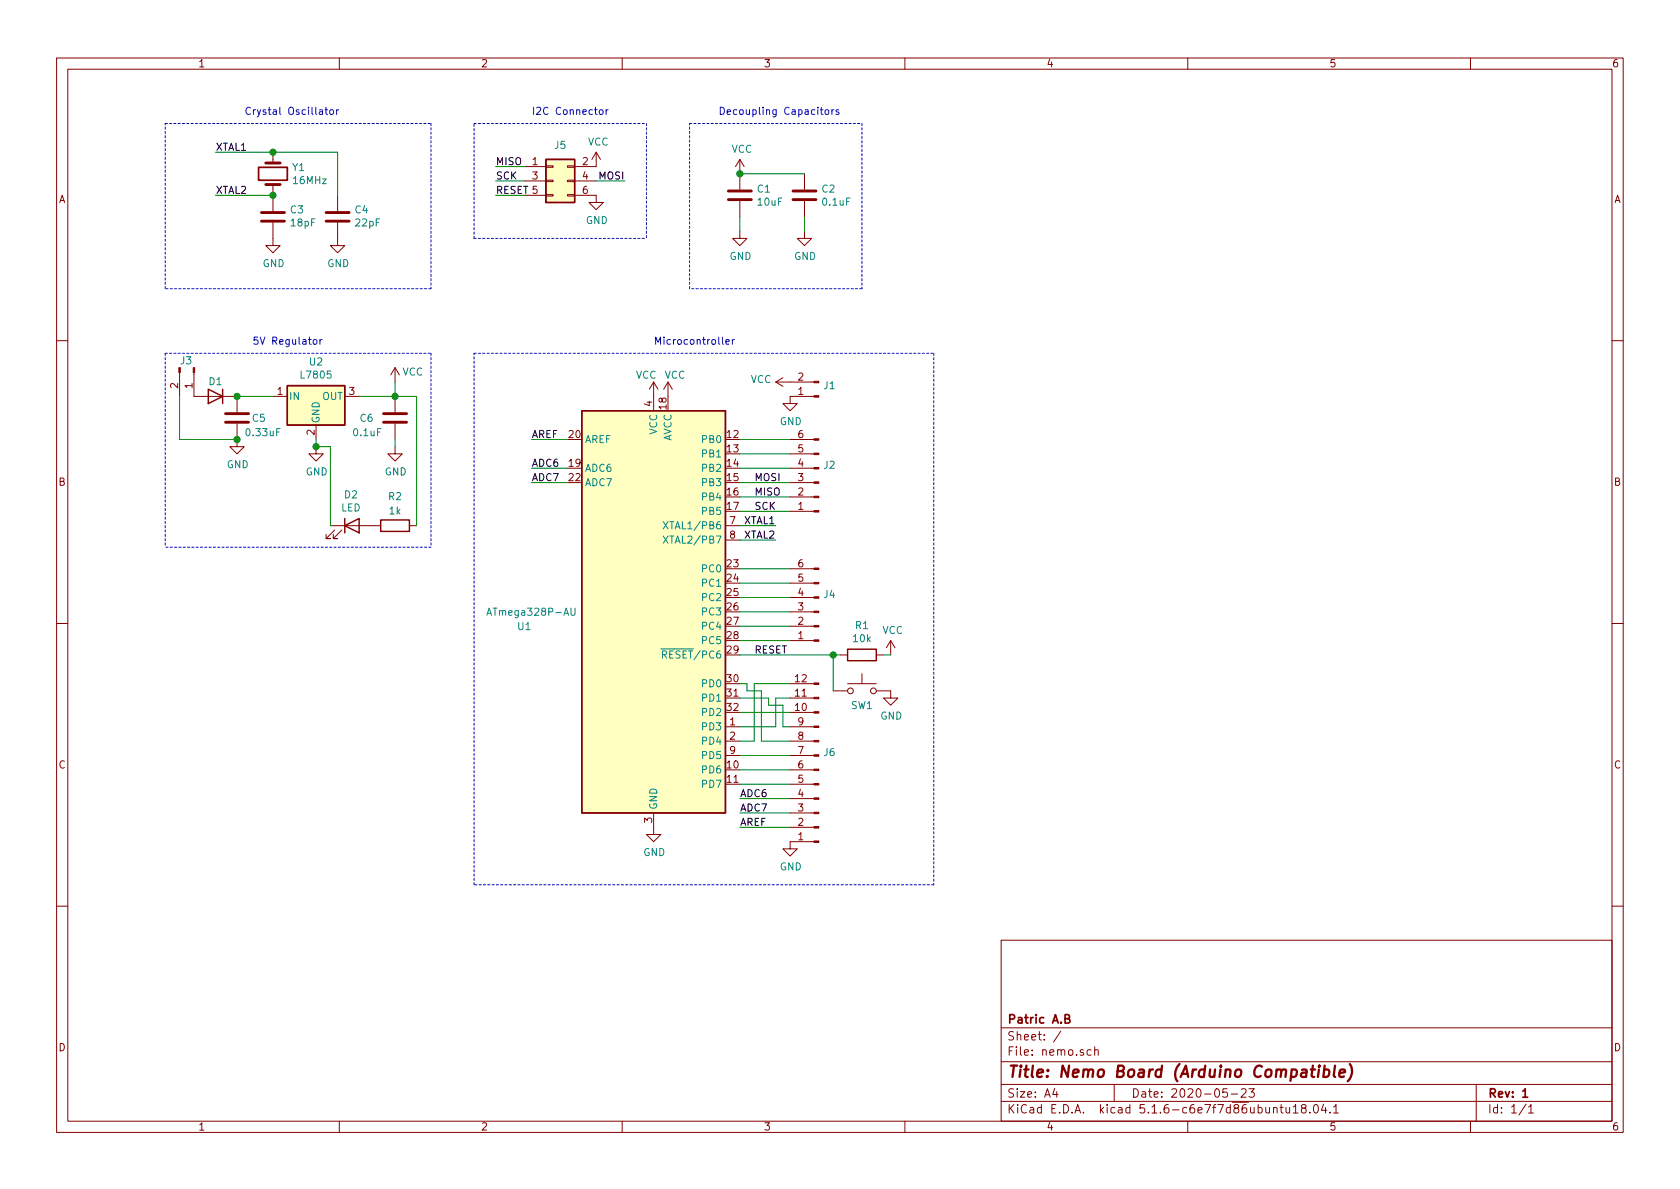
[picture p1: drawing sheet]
EESchema Schematic File Version 4
EELAYER 30 0
EELAYER END
$Descr A4 11693 8268
encoding utf-8
Sheet 1 1
Title "Nemo Board (Arduino Compatible)"
Date "2020-05-23"
Rev "1"
Comp "Patric A.B"
Comment1 ""
Comment2 ""
Comment3 ""
Comment4 ""
$EndDescr
$Comp
L Connector_Generic:Conn_02x03_Odd_Even J5
U 1 1
P 3850 1250
F 0 "J5" H 3900 1500 50  0000 C CNN
F 1 "Conn_02x03_Odd_Even" H 3900 1550 50  0001 C CNN
F 2 "Connector_PinHeader_1.27mm:PinHeader_2x03_P1.27mm_Vertical" H 3850 1250 50  0001 C CNN
F 3 "~" H 3850 1250 50  0001 C CNN
	1    3850 1250
	1    0    0    -1  
$EndComp
Wire Wire Line
	3450 1150 3650 1150
Wire Wire Line
	3450 1250 3650 1250
Wire Wire Line
	4350 1250 4150 1250
Wire Wire Line
	3450 1350 3650 1350
Text Label 3450 1150 0    50   ~ 0
MISO
Text Label 3450 1250 0    50   ~ 0
SCK
Text Label 3450 1350 0    50   ~ 0
RESET
Text Label 4350 1250 2    50   ~ 0
MOSI
$Comp
L power:GND #PWR016
U 1 1
P 4150 1350
F 0 "#PWR016" H 4150 1100 50  0001 C CNN
F 1 "GND" H 4155 1177 50  0000 C CNN
F 2 "" H 4150 1350 50  0001 C CNN
F 3 "" H 4150 1350 50  0001 C CNN
	1    4150 1350
	1    0    0    -1  
$EndComp
$Comp
L Device:C C5
U 1 1
P 1650 2900
F 0 "C5" H 1750 2900 50  0000 L CNN
F 1 "0.33uF" H 1700 2800 50  0000 L CNN
F 2 "Capacitor_SMD:C_0603_1608Metric_Pad1.05x0.95mm_HandSolder" H 1688 2750 50  0001 C CNN
F 3 "~" H 1650 2900 50  0001 C CNN
	1    1650 2900
	1    0    0    -1  
$EndComp
$Comp
L Device:C C6
U 1 1
P 2750 2900
F 0 "C6" H 2500 2900 50  0000 L CNN
F 1 "0.1uF" H 2450 2800 50  0000 L CNN
F 2 "Capacitor_SMD:C_0603_1608Metric_Pad1.05x0.95mm_HandSolder" H 2788 2750 50  0001 C CNN
F 3 "~" H 2750 2900 50  0001 C CNN
	1    2750 2900
	1    0    0    -1  
$EndComp
$Comp
L power:GND #PWR014
U 1 1
P 2200 3100
F 0 "#PWR014" H 2200 2850 50  0001 C CNN
F 1 "GND" H 2205 2927 50  0000 C CNN
F 2 "" H 2200 3100 50  0001 C CNN
F 3 "" H 2200 3100 50  0001 C CNN
	1    2200 3100
	1    0    0    -1  
$EndComp
Wire Wire Line
	2750 3050 2750 3100
Wire Notes Line
	3000 3800 1150 3800
Wire Notes Line
	1150 2450 3000 2450
Text Notes 2250 2400 2    50   ~ 0
5V Regulator
$Comp
L Device:Crystal Y1
U 1 1
P 1900 1200
F 0 "Y1" V 1854 1331 50  0000 L CNN
F 1 "16MHz" V 1945 1331 50  0000 L CNN
F 2 "Crystal:Crystal_SMD_3225-4Pin_3.2x2.5mm_HandSoldering" H 1900 1200 50  0001 C CNN
F 3 "~" H 1900 1200 50  0001 C CNN
	1    1900 1200
	0    1    1    0   
$EndComp
Wire Wire Line
	1900 1350 1500 1350
Wire Wire Line
	1500 1050 1900 1050
$Comp
L Device:C C3
U 1 1
P 1900 1500
F 0 "C3" H 1785 1454 50  0000 R CNN
F 1 "18pF" H 1785 1545 50  0000 R CNN
F 2 "Capacitor_SMD:C_0603_1608Metric_Pad1.05x0.95mm_HandSolder" H 1938 1350 50  0001 C CNN
F 3 "~" H 1900 1500 50  0001 C CNN
	1    1900 1500
	-1   0    0    1   
$EndComp
Connection ~ 1900 1350
Wire Wire Line
	1900 1050 2350 1050
Wire Wire Line
	2350 1050 2350 1350
Connection ~ 1900 1050
$Comp
L Device:C C4
U 1 1
P 2350 1500
F 0 "C4" H 2235 1454 50  0000 R CNN
F 1 "22pF" H 2235 1545 50  0000 R CNN
F 2 "Capacitor_SMD:C_0603_1608Metric_Pad1.05x0.95mm_HandSolder" H 2388 1350 50  0001 C CNN
F 3 "~" H 2350 1500 50  0001 C CNN
	1    2350 1500
	-1   0    0    1   
$EndComp
$Comp
L power:GND #PWR08
U 1 1
P 1900 1650
F 0 "#PWR08" H 1900 1400 50  0001 C CNN
F 1 "GND" H 1905 1477 50  0000 C CNN
F 2 "" H 1900 1650 50  0001 C CNN
F 3 "" H 1900 1650 50  0001 C CNN
	1    1900 1650
	1    0    0    -1  
$EndComp
$Comp
L power:GND #PWR09
U 1 1
P 2350 1650
F 0 "#PWR09" H 2350 1400 50  0001 C CNN
F 1 "GND" H 2355 1477 50  0000 C CNN
F 2 "" H 2350 1650 50  0001 C CNN
F 3 "" H 2350 1650 50  0001 C CNN
	1    2350 1650
	1    0    0    -1  
$EndComp
Wire Notes Line
	1150 2000 1150 850 
Text Notes 1700 800  0    50   ~ 0
Crystal Oscillator
Text Label 1500 1050 0    50   ~ 0
XTAL1
Text Label 1500 1350 0    50   ~ 0
XTAL2
$Comp
L power:VCC #PWR010
U 1 1
P 2750 2650
F 0 "#PWR010" H 2750 2500 50  0001 C CNN
F 1 "VCC" H 2800 2750 50  0000 L TNN
F 2 "" H 2750 2650 50  0001 C CNN
F 3 "" H 2750 2650 50  0001 C CNN
	1    2750 2650
	1    0    0    -1  
$EndComp
Wire Wire Line
	2750 2650 2750 2750
$Comp
L power:VCC #PWR011
U 1 1
P 4150 1150
F 0 "#PWR011" H 4150 1000 50  0001 C CNN
F 1 "VCC" H 4165 1323 50  0000 C CNN
F 2 "" H 4150 1150 50  0001 C CNN
F 3 "" H 4150 1150 50  0001 C CNN
	1    4150 1150
	1    0    0    -1  
$EndComp
$Comp
L power:VCC #PWR05
U 1 1
P 5150 1200
F 0 "#PWR05" H 5150 1050 50  0001 C CNN
F 1 "VCC" H 5165 1373 50  0000 C CNN
F 2 "" H 5150 1200 50  0001 C CNN
F 3 "" H 5150 1200 50  0001 C CNN
	1    5150 1200
	1    0    0    -1  
$EndComp
$Comp
L Device:C C1
U 1 1
P 5150 1350
F 0 "C1" H 5265 1396 50  0000 L CNN
F 1 "10uF" H 5265 1305 50  0000 L CNN
F 2 "Capacitor_SMD:C_0603_1608Metric_Pad1.05x0.95mm_HandSolder" H 5188 1200 50  0001 C CNN
F 3 "~" H 5150 1350 50  0001 C CNN
	1    5150 1350
	1    0    0    -1  
$EndComp
$Comp
L Device:C C2
U 1 1
P 5600 1350
F 0 "C2" H 5715 1396 50  0000 L CNN
F 1 "0.1uF" H 5715 1305 50  0000 L CNN
F 2 "Capacitor_SMD:C_0603_1608Metric_Pad1.05x0.95mm_HandSolder" H 5638 1200 50  0001 C CNN
F 3 "~" H 5600 1350 50  0001 C CNN
	1    5600 1350
	1    0    0    -1  
$EndComp
Connection ~ 5150 1200
$Comp
L power:GND #PWR06
U 1 1
P 5150 1600
F 0 "#PWR06" H 5150 1350 50  0001 C CNN
F 1 "GND" H 5155 1427 50  0000 C CNN
F 2 "" H 5150 1600 50  0001 C CNN
F 3 "" H 5150 1600 50  0001 C CNN
	1    5150 1600
	1    0    0    -1  
$EndComp
Wire Wire Line
	5150 1500 5150 1600
Wire Notes Line
	4800 850  6000 850 
Wire Notes Line
	6000 850  6000 2000
Text Notes 5000 800  0    50   ~ 0
Decoupling Capacitors
Wire Notes Line
	3000 2000 1150 2000
Wire Notes Line
	1150 850  3000 850 
Wire Notes Line
	3000 850  3000 2000
Wire Wire Line
	5150 1200 5600 1200
$Comp
L power:GND #PWR07
U 1 1
P 5600 1600
F 0 "#PWR07" H 5600 1350 50  0001 C CNN
F 1 "GND" H 5605 1427 50  0000 C CNN
F 2 "" H 5600 1600 50  0001 C CNN
F 3 "" H 5600 1600 50  0001 C CNN
	1    5600 1600
	1    0    0    -1  
$EndComp
Wire Wire Line
	5600 1500 5600 1600
$Comp
L Diode:1N4001 D1
U 1 1
P 1500 2750
F 0 "D1" H 1500 2650 50  0000 C CNN
F 1 "1N4001" H 1350 2650 50  0001 C CNN
F 2 "Diode_THT:D_DO-41_SOD81_P10.16mm_Horizontal" H 1500 2575 50  0001 C CNN
F 3 "http://www.vishay.com/docs/88503/1n4001.pdf" H 1500 2750 50  0001 C CNN
	1    1500 2750
	-1   0    0    1   
$EndComp
$Comp
L power:GND #PWR012
U 1 1
P 1650 3050
F 0 "#PWR012" H 1650 2800 50  0001 C CNN
F 1 "GND" H 1655 2877 50  0000 C CNN
F 2 "" H 1650 3050 50  0001 C CNN
F 3 "" H 1650 3050 50  0001 C CNN
	1    1650 3050
	1    0    0    -1  
$EndComp
$Comp
L power:GND #PWR015
U 1 1
P 2750 3100
F 0 "#PWR015" H 2750 2850 50  0001 C CNN
F 1 "GND" H 2755 2927 50  0000 C CNN
F 2 "" H 2750 3100 50  0001 C CNN
F 3 "" H 2750 3100 50  0001 C CNN
	1    2750 3100
	1    0    0    -1  
$EndComp
Wire Wire Line
	2500 2750 2750 2750
Connection ~ 2750 2750
$Comp
L Connector:Conn_01x02_Male J3
U 1 1
P 1350 2550
F 0 "J3" V 1300 2450 50  0000 L CNN
F 1 "Conn_01x02_Male" V 1503 2594 50  0001 L CNN
F 2 "Connector_PinHeader_1.27mm:PinHeader_1x02_P1.27mm_Vertical" H 1350 2550 50  0001 C CNN
F 3 "~" H 1350 2550 50  0001 C CNN
	1    1350 2550
	0    1    1    0   
$EndComp
Wire Wire Line
	1250 3050 1250 2750
Wire Wire Line
	2750 2750 2900 2750
$Comp
L Device:R R2
U 1 1
P 2750 3650
F 0 "R2" V 2950 3650 50  0000 C CNN
F 1 "1k" V 2850 3650 50  0000 C CNN
F 2 "Resistor_SMD:R_0603_1608Metric_Pad1.05x0.95mm_HandSolder" V 2680 3650 50  0001 C CNN
F 3 "~" H 2750 3650 50  0001 C CNN
	1    2750 3650
	0    -1   -1   0   
$EndComp
$Comp
L Device:LED D2
U 1 1
P 2450 3650
F 0 "D2" H 2443 3867 50  0000 C CNN
F 1 "LED" H 2443 3776 50  0000 C CNN
F 2 "LED_SMD:LED_0603_1608Metric_Pad1.05x0.95mm_HandSolder" H 2450 3650 50  0001 C CNN
F 3 "~" H 2450 3650 50  0001 C CNN
	1    2450 3650
	1    0    0    -1  
$EndComp
Wire Notes Line
	1150 2450 1150 3800
Wire Wire Line
	2900 2750 2900 3650
Wire Wire Line
	1250 3050 1650 3050
Connection ~ 1650 3050
Text Notes 3700 800  0    50   ~ 0
I2C Connector
Wire Notes Line
	3300 1650 3300 850 
Wire Notes Line
	3300 850  4500 850 
Wire Notes Line
	4500 850  4500 1650
Wire Notes Line
	3300 1650 4500 1650
Wire Wire Line
	5200 4750 5150 4750
Wire Wire Line
	5200 4800 5200 4750
Wire Wire Line
	5300 4800 5200 4800
Wire Wire Line
	5500 5150 5300 5150
Wire Wire Line
	5450 5050 5500 5050
Wire Wire Line
	5450 4900 5450 5050
Wire Wire Line
	5350 4900 5450 4900
Wire Wire Line
	5350 4850 5150 4850
Wire Wire Line
	5350 4900 5350 4850
Wire Wire Line
	5150 5050 5400 5050
Wire Wire Line
	5400 4850 5500 4850
Wire Wire Line
	5150 4950 5500 4950
Wire Wire Line
	5400 5050 5400 4850
Wire Wire Line
	5250 4750 5500 4750
Wire Wire Line
	5250 5150 5250 4750
Wire Wire Line
	5150 5150 5250 5150
Wire Wire Line
	6150 4550 6200 4550
$Comp
L power:GND #PWR017
U 1 1
P 6200 4800
F 0 "#PWR017" H 6200 4550 50  0001 C CNN
F 1 "GND" H 6205 4627 50  0000 C CNN
F 2 "" H 6200 4800 50  0001 C CNN
F 3 "" H 6200 4800 50  0001 C CNN
	1    6200 4800
	1    0    0    -1  
$EndComp
$Comp
L power:VCC #PWR013
U 1 1
P 6200 4550
F 0 "#PWR013" H 6200 4400 50  0001 C CNN
F 1 "VCC" H 6215 4723 50  0000 C CNN
F 2 "" H 6200 4550 50  0001 C CNN
F 3 "" H 6200 4550 50  0001 C CNN
	1    6200 4550
	1    0    0    -1  
$EndComp
$Comp
L Switch:SW_Push SW1
U 1 1
P 6000 4800
F 0 "SW1" H 6000 4700 50  0000 C CNN
F 1 "SW_Push" H 6000 4994 50  0001 C CNN
F 2 "Button_Switch_SMD:SW_Push_1P1T_NO_CK_KSC7xxJ" H 6000 5000 50  0001 C CNN
F 3 "~" H 6000 5000 50  0001 C CNN
	1    6000 4800
	1    0    0    -1  
$EndComp
Wire Notes Line
	6500 6150 3300 6150
Wire Notes Line
	6500 2450 6500 6150
Text Label 5150 5750 0    50   ~ 0
AREF
Text Label 5150 5650 0    50   ~ 0
ADC7
Text Label 5150 5550 0    50   ~ 0
ADC6
$Comp
L power:GND #PWR019
U 1 1
P 5500 5850
F 0 "#PWR019" H 5500 5600 50  0001 C CNN
F 1 "GND" H 5505 5677 50  0000 C CNN
F 2 "" H 5500 5850 50  0001 C CNN
F 3 "" H 5500 5850 50  0001 C CNN
	1    5500 5850
	1    0    0    -1  
$EndComp
Wire Wire Line
	5500 5750 5150 5750
Wire Wire Line
	5500 5650 5150 5650
Wire Wire Line
	5500 5550 5150 5550
$Comp
L Connector:Conn_01x12_Male J6
U 1 1
P 5700 5350
F 0 "J6" H 5672 5232 50  0000 R CNN
F 1 "Conn_01x12_Male" H 5672 5323 50  0001 R CNN
F 2 "Connector_PinHeader_1.27mm:PinHeader_1x12_P1.27mm_Vertical" H 5700 5350 50  0001 C CNN
F 3 "~" H 5700 5350 50  0001 C CNN
	1    5700 5350
	-1   0    0    1   
$EndComp
$Comp
L power:GND #PWR018
U 1 1
P 4550 5750
F 0 "#PWR018" H 4550 5500 50  0001 C CNN
F 1 "GND" H 4555 5577 50  0000 C CNN
F 2 "" H 4550 5750 50  0001 C CNN
F 3 "" H 4550 5750 50  0001 C CNN
	1    4550 5750
	1    0    0    -1  
$EndComp
Wire Wire Line
	5500 5450 5150 5450
Wire Wire Line
	5150 5350 5500 5350
Wire Notes Line
	3000 2450 3000 3800
Wire Wire Line
	5300 5150 5300 4800
Wire Wire Line
	5500 5250 5150 5250
$Comp
L MCU_Microchip_ATmega:ATmega328P-AU U1
U 1 1
P 4550 4250
F 0 "U1" H 3650 4150 50  0000 C CNN
F 1 "ATmega328P-AU" H 3700 4250 50  0000 C CNN
F 2 "Package_QFP:TQFP-32_7x7mm_P0.8mm" H 4550 4250 50  0001 C CIN
F 3 "http://ww1.microchip.com/downloads/en/DeviceDoc/ATmega328_P%20AVR%20MCU%20with%20picoPower%20Technology%20Data%20Sheet%2040001984A.pdf" H 4550 4250 50  0001 C CNN
	1    4550 4250
	1    0    0    -1  
$EndComp
Wire Wire Line
	5150 3950 5500 3950
Wire Wire Line
	5150 4050 5500 4050
Wire Wire Line
	5500 4150 5150 4150
Wire Wire Line
	5150 4250 5500 4250
Wire Wire Line
	5500 4350 5150 4350
$Comp
L power:VCC #PWR02
U 1 1
P 4550 2750
F 0 "#PWR02" H 4550 2600 50  0001 C CNN
F 1 "VCC" H 4600 2900 50  0000 C CNN
F 2 "" H 4550 2750 50  0001 C CNN
F 3 "" H 4550 2750 50  0001 C CNN
	1    4550 2750
	-1   0    0    -1  
$EndComp
Wire Wire Line
	3700 3250 3950 3250
Wire Wire Line
	3950 3350 3700 3350
Wire Wire Line
	5150 3650 5400 3650
Wire Wire Line
	5150 3750 5400 3750
Text Label 5400 3650 2    50   ~ 0
XTAL1
Text Label 5400 3750 2    50   ~ 0
XTAL2
$Comp
L Connector:Conn_01x06_Male J4
U 1 1
P 5700 4250
F 0 "J4" H 5672 4132 50  0000 R CNN
F 1 "Conn_01x06_Male" H 5672 4223 50  0001 R CNN
F 2 "Connector_PinHeader_1.27mm:PinHeader_1x06_P1.27mm_Vertical" H 5700 4250 50  0001 C CNN
F 3 "~" H 5700 4250 50  0001 C CNN
	1    5700 4250
	-1   0    0    1   
$EndComp
Wire Wire Line
	5150 4450 5500 4450
Wire Wire Line
	5500 3550 5150 3550
Wire Wire Line
	5500 3450 5150 3450
Wire Wire Line
	5500 3350 5150 3350
Wire Wire Line
	5150 3250 5500 3250
Wire Wire Line
	5500 3150 5150 3150
Wire Wire Line
	5150 3050 5500 3050
$Comp
L Connector:Conn_01x06_Male J2
U 1 1
P 5700 3350
F 0 "J2" H 5672 3232 50  0000 R CNN
F 1 "Conn_01x06_Male" H 5672 3323 50  0001 R CNN
F 2 "Connector_PinHeader_1.27mm:PinHeader_1x06_P1.27mm_Vertical" H 5700 3350 50  0001 C CNN
F 3 "~" H 5700 3350 50  0001 C CNN
	1    5700 3350
	-1   0    0    1   
$EndComp
Wire Wire Line
	3950 3050 3700 3050
Text Label 3700 3050 0    50   ~ 0
AREF
Text Label 3700 3250 0    50   ~ 0
ADC6
Text Label 3700 3350 0    50   ~ 0
ADC7
Wire Notes Line
	3300 6150 3300 2450
Wire Notes Line
	3300 2450 6500 2450
Text Notes 4550 2400 0    50   ~ 0
Microcontroller
$Comp
L power:VCC #PWR03
U 1 1
P 4650 2750
F 0 "#PWR03" H 4650 2600 50  0001 C CNN
F 1 "VCC" H 4600 2900 50  0000 C CNN
F 2 "" H 4650 2750 50  0001 C CNN
F 3 "" H 4650 2750 50  0001 C CNN
	1    4650 2750
	-1   0    0    -1  
$EndComp
$Comp
L power:VCC #PWR01
U 1 1
P 5500 2650
F 0 "#PWR01" H 5500 2500 50  0001 C CNN
F 1 "VCC" V 5515 2777 50  0000 L CNN
F 2 "" H 5500 2650 50  0001 C CNN
F 3 "" H 5500 2650 50  0001 C CNN
	1    5500 2650
	0    -1   -1   0   
$EndComp
$Comp
L Connector:Conn_01x02_Male J1
U 1 1
P 5700 2750
F 0 "J1" H 5672 2678 50  0000 R CNN
F 1 "Conn_01x02_Male" H 5672 2723 50  0001 R CNN
F 2 "Connector_PinHeader_1.27mm:PinHeader_1x02_P1.27mm_Vertical" H 5700 2750 50  0001 C CNN
F 3 "~" H 5700 2750 50  0001 C CNN
	1    5700 2750
	-1   0    0    1   
$EndComp
$Comp
L power:GND #PWR04
U 1 1
P 5500 2750
F 0 "#PWR04" H 5500 2500 50  0001 C CNN
F 1 "GND" H 5505 2577 50  0000 C CNN
F 2 "" H 5500 2750 50  0001 C CNN
F 3 "" H 5500 2750 50  0001 C CNN
	1    5500 2750
	1    0    0    -1  
$EndComp
Wire Wire Line
	5150 4550 5800 4550
$Comp
L Device:R R1
U 1 1
P 6000 4550
F 0 "R1" V 5793 4550 50  0000 C CNN
F 1 "10k" V 5884 4550 50  0000 C CNN
F 2 "Resistor_SMD:R_0603_1608Metric_Pad1.05x0.95mm_HandSolder" V 5930 4550 50  0001 C CNN
F 3 "~" H 6000 4550 50  0001 C CNN
	1    6000 4550
	0    1    1    0   
$EndComp
Wire Wire Line
	5800 4550 5800 4800
Wire Wire Line
	5850 4550 5800 4550
Connection ~ 5800 4550
Text Label 5250 3350 0    50   ~ 0
MOSI
Text Label 5250 3450 0    50   ~ 0
MISO
Text Label 5250 3550 0    50   ~ 0
SCK
Text Label 5250 4550 0    50   ~ 0
RESET
Wire Notes Line
	4800 2000 4800 850 
Wire Notes Line
	6000 2000 4800 2000
Wire Wire Line
	2300 3650 2300 3100
Wire Wire Line
	2300 3100 2200 3100
$Comp
L Regulator_Linear:L7805 U2
U 1 1
P 2200 2750
F 0 "U2" H 2200 2992 50  0000 C CNN
F 1 "L7805" H 2200 2901 50  0000 C CNN
F 2 "Package_TO_SOT_SMD:TO-263-2" H 2225 2600 50  0001 L CIN
F 3 "http://www.st.com/content/ccc/resource/technical/document/datasheet/41/4f/b3/b0/12/d4/47/88/CD00000444.pdf/files/CD00000444.pdf/jcr:content/translations/en.CD00000444.pdf" H 2200 2700 50  0001 C CNN
	1    2200 2750
	1    0    0    -1  
$EndComp
Wire Wire Line
	1650 2750 1900 2750
Connection ~ 1650 2750
Wire Wire Line
	2200 3050 2200 3100
Connection ~ 2200 3100
$EndSCHEMATC
